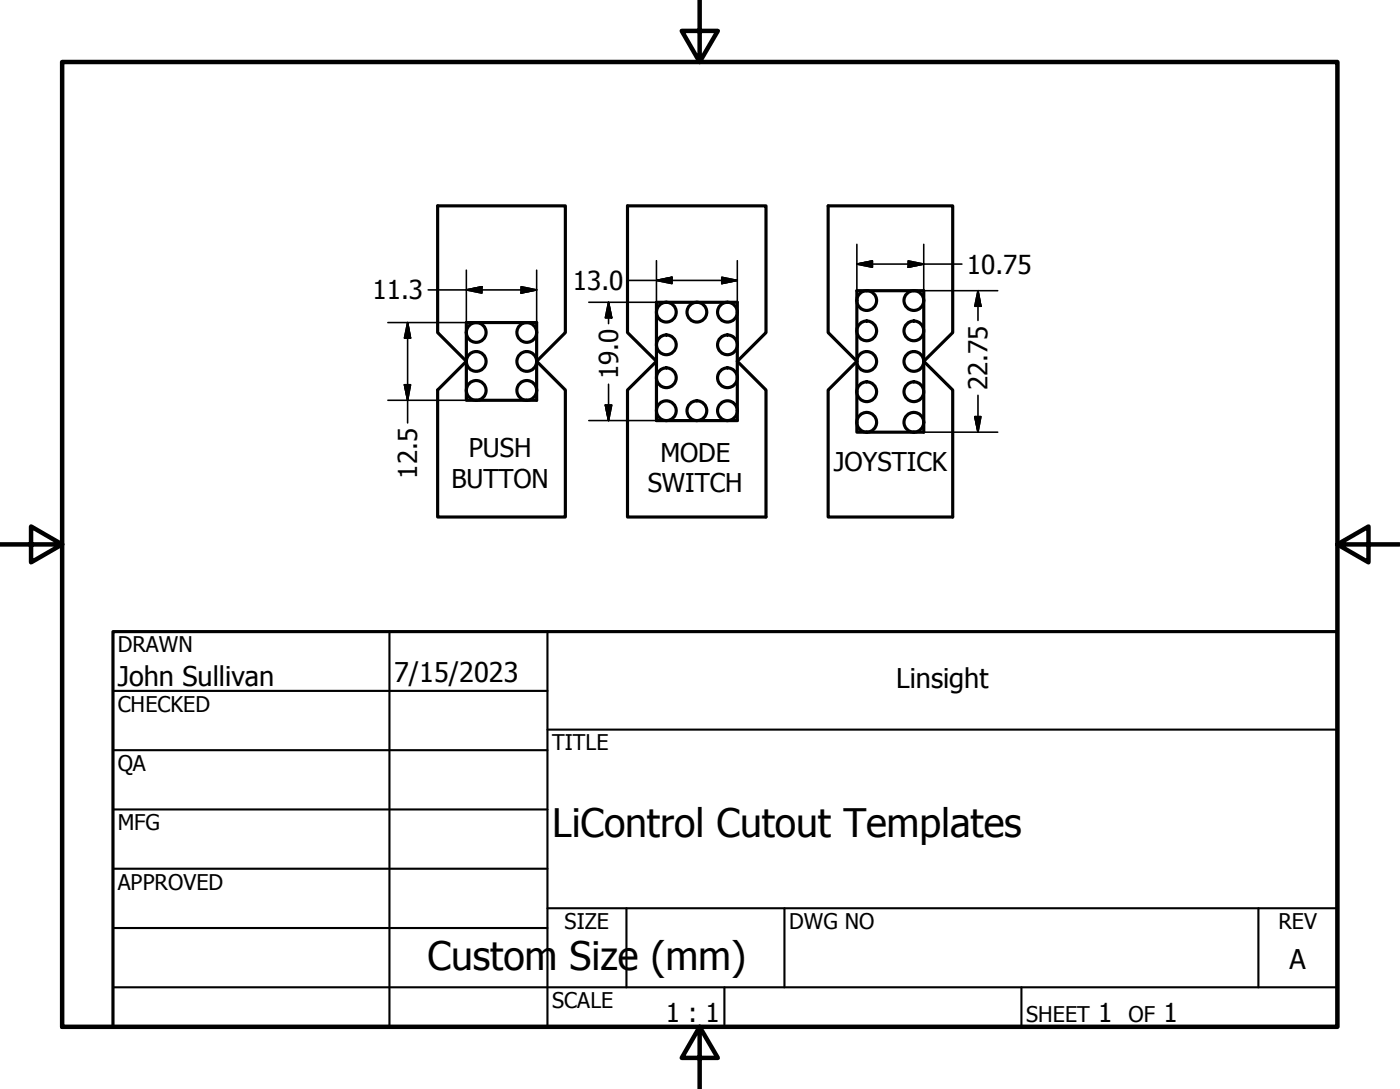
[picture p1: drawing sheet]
<svg xmlns="http://www.w3.org/2000/svg" width="225mm" height="175mm" viewBox="0 0 225 175" stroke-linecap="round" stroke-linejoin="round" font-family="sans-serif">
<!-- layer: Visible (ANSI) -->
<g fill="none" stroke="#000" stroke-width=".51">
<path d="M70.4 33.1h20.5v20.3l-4.6 4.7 4.6 4.6v20.4h-20.5v-20.4l4.6-4.6-4.6-4.7zM100.9 33.1h22.2v20.3l-4.6 4.7 4.6 4.6v20.4h-22.2v-20.4l4.6-4.6-4.6-4.7zM133.1 33.1h20.1v20.3l-4.7 4.7 4.7 4.6v20.4h-20.1v-20.4l4.7-4.6-4.7-4.7zM75 51.8h11.3v12.5h-11.3zM105.5 48.6h13v19h-13zM139.4 46.7h9.1v11.4M139.4 46.7h-1.6v22.7h1.6M148.5 58.1v9.7M148.5 67.8v1.6h-9.1"/>
<circle cx="76.6" cy="53.4" r="1.59"/>
<circle cx="76.6" cy="58.1" r="1.59"/>
<circle cx="84.7" cy="58.1" r="1.59"/>
<circle cx="84.7" cy="53.4" r="1.59"/>
<circle cx="107.1" cy="50.2" r="1.59"/>
<circle cx="107.1" cy="55.4" r="1.59"/>
<circle cx="112" cy="50.2" r="1.59"/>
<circle cx="116.9" cy="55.4" r="1.59"/>
<circle cx="116.9" cy="50.2" r="1.59"/>
<circle cx="139.3" cy="48.3" r="1.59"/>
<circle cx="139.3" cy="58.1" r="1.59"/>
<circle cx="139.3" cy="53.2" r="1.59"/>
<circle cx="146.9" cy="53.2" r="1.59"/>
<circle cx="146.9" cy="58.1" r="1.59"/>
<circle cx="146.9" cy="48.3" r="1.59"/>
<circle cx="76.6" cy="62.7" r="1.59"/>
<circle cx="84.7" cy="62.7" r="1.59"/>
<circle cx="107.1" cy="60.7" r="1.59"/>
<circle cx="107.1" cy="66" r="1.59"/>
<circle cx="112" cy="66" r="1.59"/>
<circle cx="116.9" cy="60.7" r="1.59"/>
<circle cx="116.9" cy="66" r="1.59"/>
<circle cx="139.3" cy="62.9" r="1.59"/>
<circle cx="139.3" cy="67.9" r="1.59"/>
<circle cx="146.9" cy="62.9" r="1.59"/>
<circle cx="146.9" cy="67.9" r="1.59"/>
</g>
<!-- layer: Border (ANSI) -->
<path d="M112.5 0v10l-2.9-5h5.8l-2.9 5M10 10h205v155h-205zM0 87.5h10l-5-2.9v5.8l5-2.9M215 87.5l5 2.9v-5.8l-5 2.9h10M112.5 165l2.9 5h-5.8l2.9-5v10" fill="none" stroke="#000" stroke-width=".72"/>
<!-- layer: Title (ANSI) -->
<g fill="none" stroke="#000" stroke-width=".34">
<path d="M18.2 111h69.8M62.6 101.5v63.5M88 117.2h127M88 101.5v63.5M18.2 120.5h69.8M18.2 130.1h69.8M18.2 139.6h69.8M18.2 158.6h196.8M18.2 149.1h69.8M88 145.9h127M100.7 145.9v12.7M116.5 158.6v6.4"/>
<path d="M126.1 145.9v12.7M164.2 158.6v6.4M202.3 145.9v12.7"/>
</g>
<path d="M18.2 101.5h196.8v63.5h-196.8z" fill="none" stroke="#000" stroke-width=".51"/>
<!-- layer: Dimension (ANSI) -->
<g fill="none" stroke="#000" stroke-width=".25">
<path d="M137.8 39.3v7.4M148.5 39.3v7.4M62.4 51.8h12.6M65.5 51.8l.5 2.5h-1zM65.5 51.8v16.2M68.8 46.6h17.5M75 46.6l2.5-.5v1zM75 43.4v8.4M83.8 46.1l2.5 .5-2.5 .5zM86.3 43.4v8.4M94.7 48.6h10.8M97.8 48.6l.5 2.5h-1z"/>
<path d="M97.8 48.6v3.4M101 45.1h17.5M105.5 45.1l2.5-.6v1.1zM105.5 41.9v6.7M116 44.5l2.5 .6-2.5 .5zM118.5 41.9v6.7M137.8 42.4l2.5-.5v1zM137.8 42.4h16.8M146 41.9l2.5 .5-2.5 .5zM148.5 46.7h11.9M157.2 46.7l.5 2.5h-1zM157.2 46.7v4.8"/>
<path d="M62.4 64.3h12.6M65 61.8h1l-.5 2.5zM94.7 67.6h10.8M97.3 65.1h1l-.5 2.5zM97.8 61.7v5.9M148.5 69.4h11.9M156.7 66.9h1l-.5 2.5zM157.2 63.5v5.9"/>
</g>
<g fill="#000" stroke="#000" stroke-width=".25">
<path d="M65.5 51.8l.5 2.5zM65.5 51.8l.5 2.5h-1zM75 46.6l2.5-.5zM75 46.6l2.5-.5v1zM83.8 47.1l2.5-.5zM83.8 46.1l2.5 .5-2.5 .5zM97.8 48.6l.5 2.5zM97.8 48.6l.5 2.5h-1zM105.5 45.1l2.5-.6zM105.5 45.1l2.5-.6v1.1zM116 45.6l2.5-.5zM116 44.5l2.5 .6-2.5 .5z"/>
<path d="M137.8 42.4l2.5-.5zM137.8 42.4l2.5-.5v1zM146 42.9l2.5-.5zM146 41.9l2.5 .5-2.5 .5zM157.2 46.7l.5 2.5zM157.2 46.7l.5 2.5h-1zM65 61.8l.5 2.5zM65 61.8h1l-.5 2.5zM97.3 65.1l.5 2.5zM97.3 65.1h1l-.5 2.5zM156.7 66.9l.5 2.5zM156.7 66.9h1l-.5 2.5z"/>
</g>
<g font-size="6.3">
<text x="88.8" y="134.4">LiControl Cutout Templates</text>
<text x="68.7" y="155.9">Custom</text>
<text x="91.6" y="155.9">Size (mm)</text>
</g>
<g font-size="4.4">
<text x="18.9" y="110.2">John Sullivan</text>
<text x="63.4" y="109.5">7/15/2023</text>
<text x="144.1" y="110.5">Linsight</text>
<text x="207.3" y="155.8">A</text>
</g>
<g font-size="4.2">
<text x="92.1" y="46.6">13.0</text>
<text x="155.4" y="44">10.75</text>
<text x="59.9" y="48.1">11.3</text>
<text x="99.4" y="60.9" transform="rotate(-90 99.4 60.9)">19.0</text>
<text x="158.7" y="62.7" transform="rotate(-90 158.7 62.7)">22.75</text>
<text x="67.1" y="76.9" transform="rotate(-90 67.1 76.9)">12.5</text>
<text x="107" y="164.2">1 : 1</text>
<text x="176.5" y="164.2">1</text>
<text x="187" y="164.2">1</text>
</g>
<g font-size="4.1">
<text x="75.4" y="73.5">PUSH</text>
<text x="106.2" y="74.2">MODE</text>
<text x="134.1" y="75.7">JOYSTICK</text>
<text x="72.6" y="78.4">BUTTON</text>
<text x="104.1" y="79.1">SWITCH</text>
</g>
<g font-size="3.5">
<text x="18.9" y="104.8">DRAWN</text>
<text x="18.9" y="114.4">CHECKED</text>
<text x="18.9" y="123.9">QA</text>
<text x="88.8" y="120.5">TITLE</text>
<text x="18.9" y="133.4">MFG</text>
<text x="18.9" y="142.9">APPROVED</text>
<text x="90.8" y="149.3">SIZE</text>
<text x="126.9" y="149.3">DWG NO</text>
<text x="205.5" y="149.2">REV</text>
<text x="88.8" y="162">SCALE</text>
<text x="165" y="164.2">SHEET</text>
<text x="181.4" y="164.2">OF</text>
</g>
</svg>
